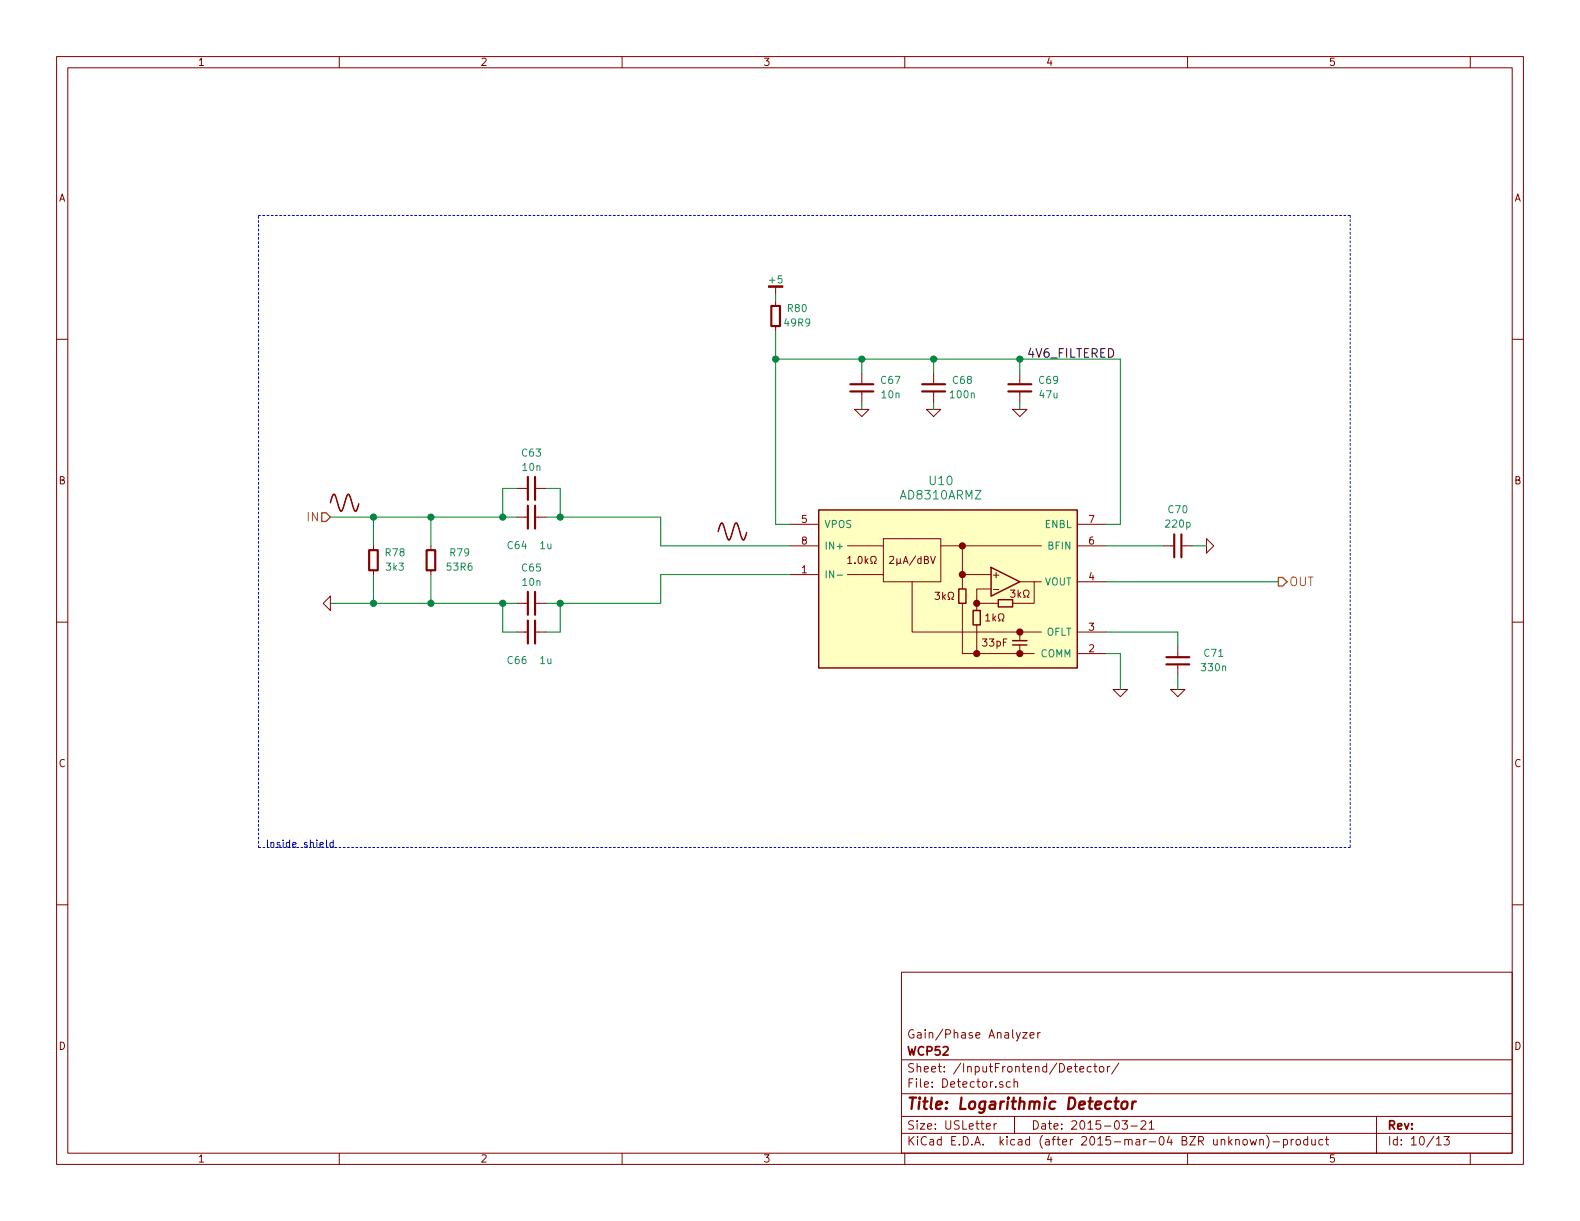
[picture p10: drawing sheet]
<svg xmlns="http://www.w3.org/2000/svg" width="279mm" height="216mm" viewBox="0 0 279 216" stroke-linecap="round" stroke-linejoin="round" font-family="sans-serif">
<g fill="none" stroke="#840000" stroke-width=".18">
<path d="M10 10h259.4v195.9h-259.4zM12 12h255.4v191.9h-255.4zM60 10v2M110 10v2M160 10v2M210 10v2M260 10v2M10 60h2M137.2 50.8v1.3M137.2 53.3v.8M137.2 57.7v.7M267.4 60h2"/>
<path d="M151.1 72.4h2.6l-1.3 1.3zM152.4 66v1.9M152.4 69.2v1.9M163.8 72.4h2.6l-1.3 1.3zM165.1 66v1.9M165.1 69.2v1.9M179.1 72.4h2.5l-1.3 1.3zM180.3 66v1.9M180.3 69.2v1.9M66 96.5v.8M76.2 96.5v.8M91.4 91.4h1.9"/>
<path d="M91.4 86.4h1.9M94.6 91.4h1.9M94.6 86.4h1.9M139.7 96.5h5.1M139.7 92.7h5.1M149.9 96.5h6.3M149.9 98.7l.4-.3v1.2M149.9 99.6h.7M154 99.6h.3v-.2a.54 .54 0 0 1-.3-.7 .54 .54 0 0 1 .7-.3 .57 .57 0 0 1-.1 1v.2h.3M156.2 95.3h10.2v7.6h-10.2zM157.3 98.5l.5-.1 .2 .1v.2l-.7 .9h.7M164.6 98.4l.4 1.2 .4-1.2"/>
<path d="M166.4 96.5h17.7M170.2 96.5v7.6M190.5 96.5h5.1M190.5 92.7h5.1M205.7 96.5h1.9M208.9 96.5h1.9M213.4 95.3l1.2 1.2-1.2 1.3zM10 110h2M57.1 106.7l1.3-1.3v2.6zM66 100.8v.8M76.2 100.8v.8M91.4 111.8h1.9"/>
<path d="M91.4 106.7h1.9M94.6 111.8h1.9M94.6 106.7h1.9M139.7 101.6h5.1M149.9 101.6h6.3M161.3 102.9v8.9h19M165.4 104.7h.7l-.4 .5 .4 .1v.6l-.2 .1-.5-.1M167.7 106h.2v-.3a.54 .54 0 0 1-.2-.7 .54 .54 0 0 1 .7-.2 .57 .57 0 0 1-.1 .9v.3h.3M170.2 106.7v8.9h12.7M170.2 101.6h5.1M172.7 110.5v5.1M172.7 106.7h3.8"/>
<path d="M174.3 108.9l.4-.4v1.3M174.3 109.8h.7M175.3 104.1h-2.6v3.9M176.6 109.8h.2v-.2a.54 .54 0 0 1-.2-.8 .54 .54 0 0 1 .7-.2 .57 .57 0 0 1-.1 1v.2h.3M178.7 104.3h.8l-.5 .5 .4 .1v.6l-.2 .1-.5-.1M180.3 102.9h2.6v3.8h-3.8M180.3 111.8h3.8M180.3 111.8v1.5M180.3 114v1.6M181 105.6h.3v-.2a.54 .54 0 0 1-.3-.8 .54 .54 0 0 1 .8-.2 .57 .57 0 0 1-.1 1v.2h.3M182.9 102.9h1.2M190.5 111.8h5.1"/>
<path d="M190.5 102.9h5.1M190.5 115.6h5.1M208.3 114.3v1.9M208.3 117.5v1.9M267.4 110h2M196.8 121.9h2.6l-1.3 1.3zM207 121.9h2.5l-1.2 1.3zM10 160h2M267.4 160h2M159.4 171.9h108v32h-108zM159.4 197.4h108M159.4 193.4h108"/>
<path d="M159.4 187.4h108M174.4 199.2l.7-.2v-.2l-.4-.1-.3 .2 .1 .7h.6M175.8 198.7v1M176.2 198.7l-.4 .3M177.3 191.3a.37 .37 0 0 0-.6 .2l.1 .2 .5 .1 .1 .2-.2 .3-.5-.1M178.7 191.3h-.5l-.2 .2v.6l.2 .2 .5-.1M179.3 191.4l.2-.1h.4l.1 1M179.3 190.8v1.5M179.4 197.4v3M180.8 182.6h.8l-.8 1h.8M182.1 183.1l.8-.2-.1-.2-.4-.1-.3 .2 .1 .7h.6M183.5 182.6v1"/>
<path d="M183.9 182.6l-.4 .3M190 188.6h.5M190.2 188.1v1.3l.3 .2M191 189.1l.7-.2-.1-.3h-.4l-.2 .2v.7h.6M193 188.6h-.5l-.2 .2v.6l.2 .2 .5-.1M193.4 188.6h.6M193.6 188.1v1.3l.4 .2M194.5 188.7l.2-.1 .4 .1 .1 .6-.1 .2-.4 .1-.2-.2zM195.8 188.6v1M196.3 188.6l-.5 .2M197.8 188l-1.2 1.9M198.4 198.2h1l-.5 .6 .4 .1v.6l-.2 .2-.7-.2"/>
<path d="M200 199.1h1.1M201.8 198.3l.2-.1h.4l.2 .4-.9 1.1h.9M203.2 198.6l.4-.4v1.5M203.2 199.7h.9M243.4 197.4v6.5M60 203.9v2M110 203.9v2M159.4 200.4h108M160 203.9v2M210 203.9v2M219.9 201.6l.2-.1 .4 .1 .1 .6-.2 .2-.3 .1-.2-.2zM221.1 201.5l.3 1 .2-.7 .3 .7 .3-1"/>
<path d="M222.8 201.6l.2-.1h.4v1M222.8 201.5v1M224 200.8a1.71 1.71 0 0 1 0 2.2M225.1 201.9h1.2M227 201.5h.4l.3 .3-.1 .6h-.6M227 201.5v1.5M228.3 201.5v1M228.8 201.5l-.5 .3M229.3 201.6l.2-.1 .4 .1 .1 .6-.2 .2-.3 .1-.2-.2zM231.2 201.5h-.4l-.3 .3 .1 .5 .2 .2 .4-.1M231.2 201v1.5M232 201.5v.9l.4 .1 .2-.2"/>
<path d="M232.6 201.5v1M233.9 201.5h-.4l-.3 .3 .1 .5 .2 .2 .4-.1M234.4 201.5h.5M234.6 201v1.3l.3 .2M254 201.4l.4-.4v1.5M254 202.5h.9M255.3 201h1l-.5 .5 .4 .2v.6l-.2 .2-.7-.2M260 203.9v2"/>
</g>
<path d="M197.1 194.8h.7M197.4 194.1l-.2 1.7 .1 .2 .4 .1M198.5 194.9a.51 .51 0 0 1 .5-.2 .51 .51 0 0 1 .4 .4l-.1 .6a.54 .54 0 0 1-.5 .4 .54 .54 0 0 1-.5-.4zM200.3 194.8l-.1 1.3M200.9 194.8a.54 .54 0 0 0-.6 .3" fill="none" stroke="#840000" stroke-width=".41"/>
<g fill="none" stroke="#840000" stroke-width=".38">
<path d="M136.4 54.1h1.5v3.6h-1.5zM150.4 69.2h4M150.4 67.9h4M163.1 69.2h4M163.1 67.9h4M178.3 69.2h4.1M178.3 67.9h4.1M65.3 97.3h1.5v3.5h-1.5zM75.4 97.3h1.6v3.5h-1.6zM93.3 84.3v4.1M93.3 89.4v4.1M94.6 84.3v4.1"/>
<path d="M94.6 89.4v4.1M207.6 94.5v4.1M208.9 94.5v4.1M93.3 104.6v4.1M93.3 109.7v4.1M94.6 104.6v4.1M94.6 109.7v4.1M206.2 117.5h4.1M206.2 116.2h4.1"/>
</g>
<g fill="none" stroke="#008400" stroke-width=".18">
<path d="M137.2 58.4v34.3h2.5M137.2 52.1v1.2M137.2 63.5h60.9v29.2h-2.5M152.4 63.5v2.5M152.4 71.1v1.3M165.1 63.5v2.5M165.1 71.1v1.3M180.3 63.5v2.5M180.3 71.1v1.3M58.4 91.4h33M66 91.4v5.1M76.2 91.4v5.1"/>
<path d="M91.4 86.4h-2.5v5M96.5 91.4h20.3v5.1h22.9M96.5 86.4h2.6v5M195.6 96.5h10.1M210.8 96.5h2.6M58.4 106.7h33M66 101.6v5.1M76.2 101.6v5.1M88.9 106.7v5.1h2.5M99.1 106.7v5.1h-2.6M139.7 101.6h-22.9v5.1h-20.3M195.6 111.8h12.7v2.5"/>
<path d="M195.6 102.9h30.5M195.6 115.6h2.5v6.3M208.3 119.4v2.5"/>
</g>
<g fill="#008400" stroke="#008400" stroke-width=".25">
<circle cx="76.2" cy="91.4" r=".51"/>
<circle cx="76.2" cy="106.7" r=".51"/>
<circle cx="88.9" cy="106.7" r=".51"/>
<circle cx="88.9" cy="91.4" r=".51"/>
<circle cx="99.1" cy="91.4" r=".51"/>
<circle cx="99.1" cy="106.7" r=".51"/>
<circle cx="180.3" cy="63.5" r=".51"/>
<circle cx="165.1" cy="63.5" r=".51"/>
<circle cx="152.4" cy="63.5" r=".51"/>
<circle cx="137.2" cy="63.5" r=".51"/>
<circle cx="66" cy="91.4" r=".51"/>
<circle cx="66" cy="106.7" r=".51"/>
</g>
<path d="M144.8 90.2h45.7v27.9h-45.7z" fill="#ffffc2" stroke="#ffffc2" stroke-width=".25"/>
<path d="M58.4 88.9l.5-1.4h.3l.1 .2a7.3 7.3 0 0 0 .9 2.7h.2a7.3 7.3 0 0 0 .9-2.7l.3-.3a3.6 3.6 0 0 1 .8 2.1l.4 .9a1.68 1.68 0 0 0 .6-1.3M127 94l.5-1.4 .3-.1 .1 .3a7.3 7.3 0 0 0 .9 2.7h.2a7.3 7.3 0 0 0 .9-2.7l.3-.3a3.6 3.6 0 0 1 .8 2l.4 1a1.68 1.68 0 0 0 .6-1.3M144.8 90.2h45.7v27.9h-45.7zM169.5 104.1h1.3v2.6h-1.3zM172.1 108h1.3v2.5h-1.3zM175.3 100.3l5 2.6-5 2.5zM176.5 106h2.6v1.3h-2.6zM179.1 113.3h2.5M179.1 114h2.5" fill="none" stroke="#840000" stroke-width=".25"/>
<g fill="#840000" stroke="#840000" stroke-width=".25">
<circle cx="170.2" cy="96.5" r=".51"/>
<circle cx="170.2" cy="101.6" r=".51"/>
<circle cx="172.7" cy="115.6" r=".51"/>
<circle cx="172.7" cy="106.7" r=".51"/>
<circle cx="180.3" cy="115.6" r=".51"/>
<circle cx="180.3" cy="111.8" r=".51"/>
</g>
<path d="M148 101.7h1" fill="none" stroke="#008484" stroke-width=".18"/>
<path d="M56.9 90.7h.8l.7 .7-.7 .8h-.8zM226.1 102.1h.7l.8 .8-.8 .7h-.7z" fill="none" stroke="#848400" stroke-width=".25"/>
<path d="M135.9 50.5h2.5v.3h-2.5z" fill="#840000" stroke="#840000" stroke-width=".18"/>
<path d="M45.7 38.1h193.1M238.8 38.1v111.8M45.7 149.9v-111.8M238.8 149.9h-193.1" fill="none" stroke="#0000c2" stroke-width=".18" stroke-dasharray=".3 .4"/>
<path d="M57.7 148.5v1.1l.2 .2M58.9 149l-.3-.1-.3 .3 .1 .5h.5M58.9 148.5v1.3" fill="none" stroke="#0000c2" stroke-width=".18"/>
<text font-size="2.8" fill="#840000" x="160.4" y="196.2">Title: Logarithmic Detector</text>
<text font-size="2.1" x="181.6" y="63.2">4V6_FILTERED</text>
<g font-size="2.1" fill="#008484">
<text x="159.4" y="88.3">AD8310ARMZ</text>
<text x="164.4" y="85.8">U10</text>
</g>
<g font-size="2.1" fill="#848400">
<text x="54.4" y="92.2">IN</text>
<text x="228" y="103.6">OUT</text>
</g>
<g font-size="2.1" fill="#840000">
<text x="160.4" y="183.6">Gain/Phase Analyzer</text>
<text x="160.4" y="189.6">Sheet: /InputFrontend/Detector/</text>
<text x="160.4" y="186.6">WCP52</text>
<text x="160.4" y="192.3">File: Detector.sch</text>
<text x="160.4" y="202.5">KiCad E.D.A. kicad (after 2015-mar-04 BZR unknown)-product</text>
<text x="160.4" y="199.7">Size: USLetter</text>
<text x="182.4" y="199.7">Date: 2015-03-21</text>
<text x="245.4" y="199.7">Rev:</text>
<text x="245.4" y="202.5">Id: 10/13</text>
</g>
<g font-size="1.8" fill="#840000">
<text x="35" y="11.6">1</text>
<text x="85" y="11.6">2</text>
<text x="135" y="11.6">3</text>
<text x="185" y="11.6">4</text>
<text x="235" y="11.6">5</text>
<text x="10.4" y="35.6">A</text>
<text x="267.8" y="35.6">A</text>
<text x="10.4" y="85.6">B</text>
<text x="267.8" y="85.6">B</text>
<text x="141.8" y="92.5">5</text>
<text x="192.6" y="92.5">7</text>
<text x="141.8" y="101.3">1</text>
<text x="141.8" y="96.3">8</text>
<text x="150.7" y="99.7">1.0k</text>
<text x="158.1" y="99.7">2A/dBV</text>
<text x="192.6" y="96.3">6</text>
<text x="166" y="106">3k</text>
<text x="175.6" y="102.2">+</text>
<text x="175.9" y="104.8">-</text>
<text x="179.4" y="105.7">3k</text>
<text x="192.6" y="102.6">4</text>
<text x="174.9" y="109.9">1k</text>
<text x="192.6" y="111.5">3</text>
<text x="173.8" y="114.3">33pF</text>
<text x="192.6" y="115.3">2</text>
<text x="10.4" y="135.6">C</text>
<text x="267.8" y="135.6">C</text>
<text x="10.4" y="185.6">D</text>
<text x="267.8" y="185.6">D</text>
<text x="35" y="205.5">1</text>
<text x="85" y="205.5">2</text>
<text x="135" y="205.5">3</text>
<text x="185" y="205.5">4</text>
<text x="235" y="205.5">5</text>
</g>
<g font-size="1.8" fill="#008484">
<text x="136.2" y="50.1">+5</text>
<text x="138.9" y="57.7">49R9</text>
<text x="139.3" y="55.2">R80</text>
<text x="155.9" y="67.9">C67</text>
<text x="156" y="70.4">10n</text>
<text x="168.2" y="70.4">100n</text>
<text x="168.6" y="67.9">C68</text>
<text x="183.8" y="67.9">C69</text>
<text x="183.9" y="70.4">47u</text>
<text x="92.4" y="80.7">C63</text>
<text x="92.5" y="83.3">10n</text>
<text x="145.8" y="93.3">VPOS</text>
<text x="184.7" y="93.3">ENBL</text>
<text x="206.3" y="93.3">220p</text>
<text x="206.7" y="90.7">C70</text>
<text x="68.2" y="98.3">R78</text>
<text x="68.4" y="100.9">3k3</text>
<text x="79.2" y="100.9">53R6</text>
<text x="79.7" y="98.3">R79</text>
<text x="89.8" y="97.1">C64</text>
<text x="92.4" y="101">C65</text>
<text x="95.5" y="97.1">1u</text>
<text x="145.8" y="97.2">IN+</text>
<text x="185.4" y="97.2">BFIN</text>
<text x="92.5" y="103.6">10n</text>
<text x="145.8" y="102.2">IN-</text>
<text x="184.6" y="103.5">VOUT</text>
<text x="184.9" y="112.4">OFLT</text>
<text x="89.8" y="117.4">C66</text>
<text x="95.5" y="117.4">1u</text>
<text x="183.9" y="116.2">COMM</text>
<text x="212.6" y="118.7">330n</text>
<text x="213" y="116.1">C71</text>
</g>
<text font-size="1.8" fill="#0000c2" x="47" y="149.9">Inside shield</text>
</svg>
